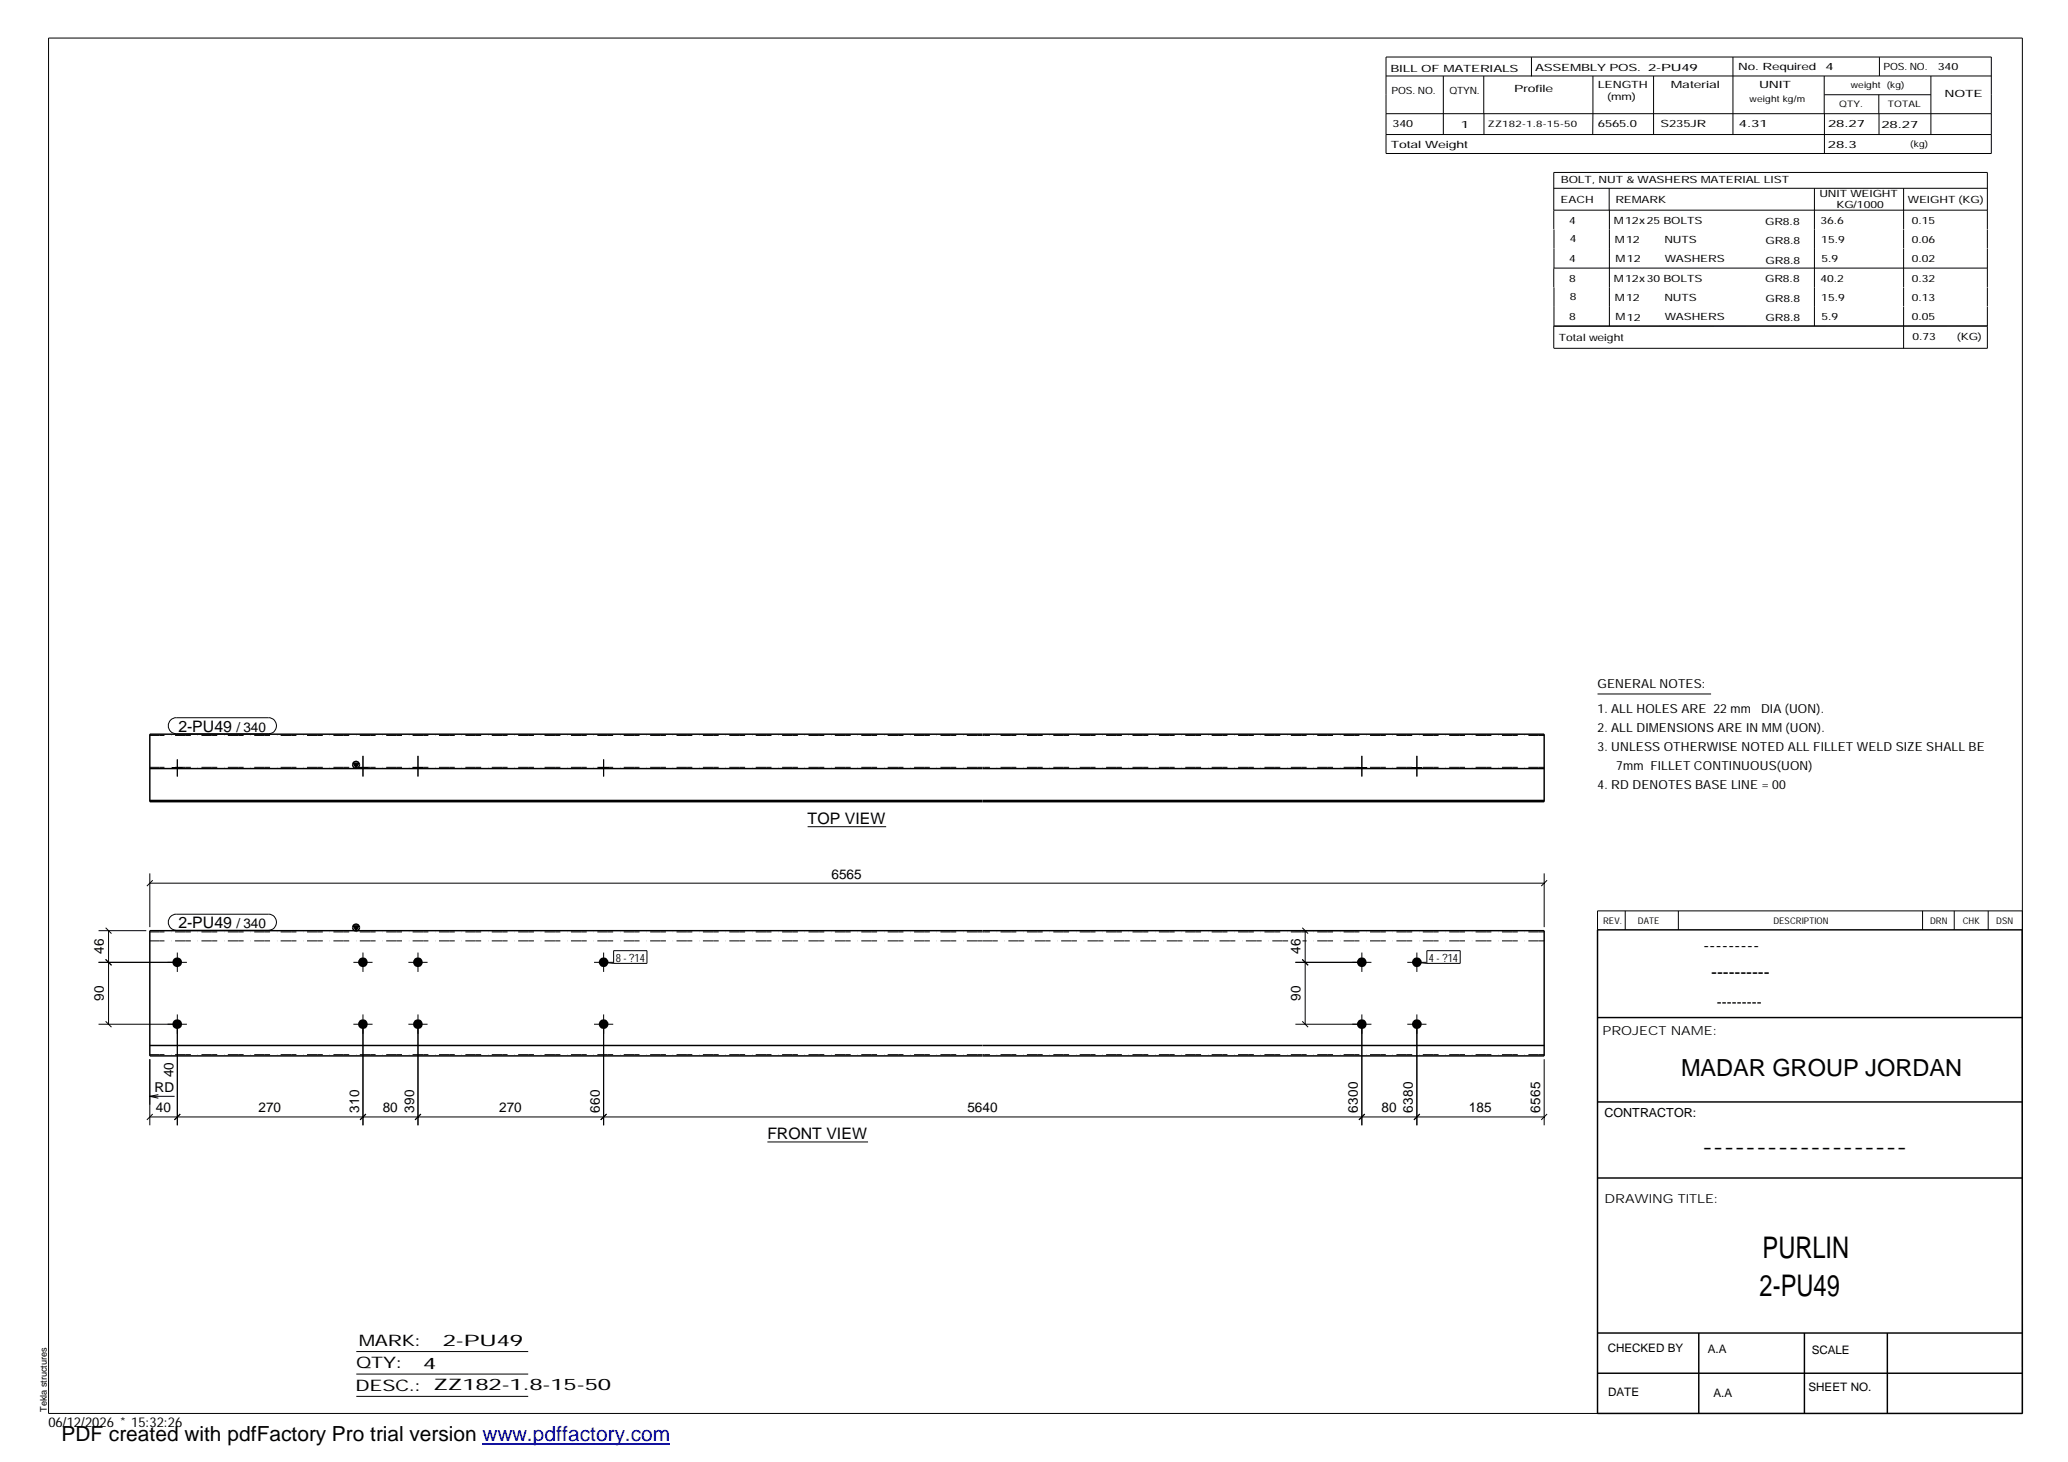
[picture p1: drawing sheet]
<svg xmlns="http://www.w3.org/2000/svg" width="420mm" height="297mm" viewBox="0 0 420 297" stroke-linecap="round" stroke-linejoin="round" font-family="sans-serif">
<g fill="#000">
<path d="M71.8 155.1h1.1l-.6 .9zM71.8 188.1h1.1l-.6 1z"/>
<path d="M35 155.9h2v.3h-2z" fill-rule="evenodd"/>
<path d="M35 155.9h2v.3h-2z" fill-rule="evenodd"/>
<path d="M72.8 155.9h1.9v.3h-1.9z" fill-rule="evenodd"/>
<path d="M72.8 155.9h1.9v.3h-1.9z" fill-rule="evenodd"/>
<path d="M83.9 155.9h2v.3h-2z" fill-rule="evenodd"/>
<path d="M83.9 155.9h2v.3h-2z" fill-rule="evenodd"/>
<path d="M121.7 155.9h1.9v.3h-1.9z" fill-rule="evenodd"/>
<path d="M121.7 155.9h1.9v.3h-1.9z" fill-rule="evenodd"/>
<path d="M275.7 155.9h2v.3h-2z" fill-rule="evenodd"/>
<path d="M275.7 155.9h2v.3h-2z" fill-rule="evenodd"/>
<path d="M286.9 155.9h1.9v.3h-1.9z" fill-rule="evenodd"/>
<path d="M286.9 155.9h1.9v.3h-1.9z" fill-rule="evenodd"/>
<circle cx="36" cy="195.5" r=".98"/>
<circle cx="73.7" cy="195.5" r=".98"/>
<circle cx="84.9" cy="195.5" r=".98"/>
<circle cx="122.6" cy="195.5" r=".98"/>
<circle cx="276.7" cy="195.5" r=".98"/>
<circle cx="287.8" cy="195.5" r=".98"/>
<circle cx="36" cy="208.1" r=".99"/>
<circle cx="73.7" cy="208.1" r=".98"/>
<circle cx="84.9" cy="208.1" r=".98"/>
<circle cx="122.6" cy="208.1" r=".98"/>
<circle cx="276.7" cy="208.1" r=".98"/>
<circle cx="287.9" cy="208.1" r=".98"/>
</g>
<g fill="none" stroke="#000" stroke-width=".2">
<path d="M9.9 7.7h401v279.5h-401zM281.6 11.6h123v19.6h-123zM281.6 15.4h123M293.2 15.4v11.9M301.5 15.4v7.7M311.1 11.6v3.9M323.6 15.4v11.9M336 15.4v11.9M352.1 11.6v15.7M370.6 15.4v7.7M370.7 19.2h21.6M381.7 19.2v3.9"/>
<path d="M381.8 11.6v3.8M392.3 15.4v11.9M281.6 23.1h123M281.6 27.3h123M301.5 23.1v4.2M315.7 38.3h88.1M326.9 38.3v4.4M368.6 38.3v27.9M370.7 23.1v8.1M381.8 23.1v4.2M386.8 38.3v8.3M315.7 42.7h88.1"/>
<path d="M315.7 46.6v-11.6h88.1v11.6M315.7 54.5v3.9M315.7 54.5h88.1M315.7 46.6v7.9M315.7 58.4v7.8M327 42.7v23.5M386.8 46.6v3.9M386.8 50.6v7.7M386.8 58.4v3.9M403.8 46.6v3.9M403.8 50.6v7.7M403.8 58.4v3.9"/>
<path d="M386.8 62.3v8.5M403.8 62.3v8.5h-88.1M403.8 66.2h-88.1v4.5M34.7 146.3l.8-.5h19a1.63 1.63 0 0 1 1.7 1.7 1.63 1.63 0 0 1-1.7 1.6h-18.7a1.63 1.63 0 0 1-1.5-1 1.63 1.63 0 0 1 .4-1.8zM35 155.9v.3M36 154.3v3.5M37 155.9v.3M72.8 155.9v.3M73.7 153.6v4.2M74.7 155.9v.3M83.9 155.9v.3M84.9 153.6v4.2"/>
<path d="M85.9 155.9v.3M121.7 155.9v.3M122.6 154.3v3.5M123.6 155.9v.3M275.7 155.9v.3M276.7 153.6v4.2M277.7 155.9v.3M286.9 155.9v.3M287.9 153.6v4.2M288.8 155.9v.3M324.6 141h23M30.4 179.4h283.3"/>
<path d="M30.4 177.4v11M31 178.8l-1.2 1.2M164.1 168h15.9M313.7 177.4v11M314.3 178.8l-1.2 1.2M20 195.5h18M20 189.1h9.7M21.5 194.9l1.1 1.2M21.5 188.5l1.1 1.2M22.1 189.1v19M34.7 186.2l.8-.5h19a1.63 1.63 0 0 1 1.7 1.7 1.63 1.63 0 0 1-1.7 1.6h-18.7a1.63 1.63 0 0 1-1.5-1 1.63 1.63 0 0 1 .4-1.8zM36 193.5v4"/>
<path d="M71.8 195.5h3.9M73.7 193.5v4M83 195.5h3.9M84.9 193.5v4M120.7 195.5h3.9M122.6 193.5v4M122.6 195.5l2.1 .2M124.7 193.2h6.7v2.5h-6.7zM263.2 195.5h15.4M263.2 189.1h12.8M264.6 194.9l1.2 1.2M264.6 188.5l1.2 1.2"/>
<path d="M265.2 189.1v19M276.7 193.5v4M285.9 195.5h3.9M287.9 193.5v4M287.9 195.5l2 .2M289.9 193.2h6.8v2.5h-6.8zM330.2 185.1v3.8M341 185.1v3.8M390.6 185.1v3.8M397 185.1v3.8M403.9 185.1v3.8M410.9 185.1h-86.3v3.8"/>
<path d="M20 208.1h18M21.5 207.5l1.1 1.2M30.4 215.2v13.4M36 206.1v22.5M71.8 208.1h3.9M73.7 206.1v22.5M83 208.1h3.9M84.9 206.1v22.5M120.7 208.1h3.9M122.6 206.1v22.5M263.2 208.1h15.4M264.6 207.5l1.2 1.2"/>
<path d="M276.7 206.1v22.5M285.9 208.1h3.9M287.9 206.1v22.5M313.7 215.2v13.4M30.4 226.9h283.3M30.4 222.7l1.8 .4M30.4 222.7h5.1M31 226.3l-1.2 1.2M32.2 222.4l-1.8 .3M36.6 226.3l-1.2 1.2M74.3 226.3l-1.1 1.2M85.5 226.3l-1.2 1.2"/>
<path d="M123.2 226.3l-1.2 1.2M155.9 232h20.5M277.3 226.3l-1.2 1.2M288.5 226.3l-1.2 1.2M314.3 226.3l-1.2 1.2M72.4 274.6h34.9M72.4 279.2h34.9M72.4 283.7h34.9"/>
</g>
<g fill="none" stroke="#000" stroke-width=".3">
<path d="M30.4 149.2h283.3v13.7h-283.3zM30.4 156.2h283.3M71.8 155.1h1.1l-.6 .9zM30.4 162.6h283.3M30.4 189.1h283.3v25.4h-283.3zM71.8 188.1h1.1l-.6 1zM324.6 188.9h86.2l.1 98.3h-86.3zM30.4 212.4h283.3M324.6 206.7h86.3M324.6 239.3h86.3M324.6 223.9h86.3M324.6 270.8h86.3"/>
<path d="M324.6 279h86.3M345.1 270.8v16.4M366.6 270.8v16.4M383.5 270.8v16.4"/>
<circle cx="72.3" cy="155.4" r=".7"/>
<circle cx="72.3" cy="188.5" r=".71"/>
</g>
<path d="M199.6 149.4h-169.2M199.6 155.9h-169.2M313.7 149.4h-114M313.7 155.9h-114M199.6 191.2h-169.2M199.6 189.3h-169.2M261.7 191.2h-62M313.7 191.2h-49.1M313.7 189.3h-114M199.6 214.3h-169.2M313.7 214.3h-114" fill="none" stroke="#000" stroke-width=".2" stroke-dasharray="1.1 0 2.1 .7 0 1.4" stroke-linecap="butt"/>
<path d="M98 293.3h38.2" fill="none" stroke="#00f" stroke-width=".3"/>
<g font-size="6.1">
<text x="358.1" y="255.5">PURLIN</text>
<text x="357.5" y="263.3">2-PU49</text>
</g>
<text font-size="4.8" x="341.5" y="218.6">MADAR GROUP JORDAN</text>
<text font-size="4.2" x="12.5" y="292.7">PDF created with pdfFactory Pro trial version www.pdffactory.com</text>
<g font-size="3.6">
<text x="346.1" y="193.2">---------</text>
<text x="347.7" y="198.6">----------</text>
<text x="345.8" y="234.2">-------------------</text>
</g>
<g font-size="3.2">
<text x="36.2" y="148.7">2-PU49</text>
<text x="164.1" y="167.4">TOP VIEW</text>
<text x="36.2" y="188.6">2-PU49</text>
<text x="155.9" y="231.5">FRONT VIEW</text>
<text x="72.9" y="273.5">MARK:</text>
<text x="90" y="273.5">2-PU49</text>
<text x="72.4" y="278">QTY:</text>
<text x="86" y="278.1">4</text>
<text x="72.2" y="282.6">DESC.:</text>
<text x="88.1" y="282.4">ZZ182-1.8-15-50</text>
</g>
<text font-size="3" x="348.8" y="204.5">---------</text>
<g font-size="2.8">
<text x="48" y="148.7">/ 340</text>
<text x="169" y="178.5">6565</text>
<text x="48" y="188.6">/ 340</text>
<text x="21.1" y="193.8" transform="rotate(-90 21.1 193.8)">46</text>
<text x="264.2" y="193.8" transform="rotate(-90 264.2 193.8)">46</text>
<text x="21.1" y="203.4" transform="rotate(-90 21.1 203.4)">90</text>
<text x="264.2" y="203.4" transform="rotate(-90 264.2 203.4)">90</text>
<text x="31.4" y="221.9">RD</text>
<text x="35.2" y="218.9" transform="rotate(-90 35.2 218.9)">40</text>
<text x="31.7" y="226">40</text>
<text x="52.5" y="226">270</text>
<text x="72.9" y="226" transform="rotate(-90 72.9 226)">310</text>
<text x="77.8" y="226">80</text>
<text x="84.1" y="226" transform="rotate(-90 84.1 226)">390</text>
<text x="101.4" y="226">270</text>
<text x="121.8" y="226" transform="rotate(-90 121.8 226)">660</text>
<text x="196.6" y="226">5640</text>
<text x="275.9" y="226" transform="rotate(-90 275.9 226)">6300</text>
<text x="280.7" y="226">80</text>
<text x="287.1" y="226" transform="rotate(-90 287.1 226)">6380</text>
<text x="298.4" y="226">185</text>
<text x="312.9" y="226" transform="rotate(-90 312.9 226)">6565</text>
<text x="9.8" y="290">06/12/2026 * 15:32:26</text>
</g>
<g font-size="2.5">
<text x="324.6" y="139.9">GENERAL NOTES:</text>
<text x="324.6" y="148.7">2. ALL DIMENSIONS ARE IN MM (UON).</text>
<text x="324.6" y="144.9">1. ALL HOLES ARE 22 mm</text>
<text x="357.8" y="144.9">DIA (UON).</text>
<text x="324.6" y="152.5">3. UNLESS OTHERWISE NOTED ALL FILLET WELD SIZE SHALL BE</text>
<text x="324.6" y="160.2">4. RD DENOTES BASE LINE = 00</text>
<text x="328.4" y="156.4">7mm FILLET CONTINUOUS(UON)</text>
<text x="325.6" y="210.3">PROJECT NAME:</text>
<text x="326" y="226.9">CONTRACTOR:</text>
<text x="326" y="244.4">DRAWING TITLE:</text>
</g>
<g font-size="2.4">
<text x="326.7" y="274.7">CHECKED BY</text>
<text x="347" y="275">A.A</text>
<text x="368.1" y="275.1">SCALE</text>
<text x="326.7" y="283.6">DATE</text>
<text x="348.1" y="283.9">A.A</text>
<text x="367.5" y="282.6">SHEET NO.</text>
</g>
<g font-size="2.3">
<text x="125.1" y="195.4">8 - ?14</text>
<text x="290.3" y="195.4">4 - ?14</text>
</g>
<g font-size="2">
<text x="282.5" y="14.6">BILL OF MATERIALS</text>
<text x="311.9" y="14.4">ASSEMBLY POS.</text>
<text x="324.6" y="17.9">LENGTH</text>
<text x="334.9" y="14.4">2-PU49</text>
<text x="339.5" y="17.9">Material</text>
<text x="353.1" y="14.2">No. Required</text>
<text x="357.4" y="17.9">UNIT</text>
<text x="370.9" y="14.2">4</text>
<text x="382.7" y="14.2">POS. NO.</text>
<text x="393.7" y="14.3">340</text>
<text x="282.7" y="19.1">POS. NO.</text>
<text x="294.5" y="19">QTYN.</text>
<text x="307.6" y="18.7">Profile</text>
<text x="326.5" y="20.4">(mm)</text>
<text x="395.1" y="19.6">NOTE</text>
<text x="282.9" y="25.8">340</text>
<text x="296.8" y="26">1</text>
<text x="324.7" y="25.9">6565.0</text>
<text x="337.4" y="25.9">S235JR</text>
<text x="353.3" y="25.9">4.31</text>
<text x="371.4" y="25.9">28.27</text>
<text x="382.3" y="25.9">28.27</text>
<text x="282.6" y="30.1">Total Weight</text>
<text x="371.4" y="30">28.3</text>
<text x="317.1" y="41.3">EACH</text>
<text x="317.1" y="37.2">BOLT, NUT &amp; WASHERS MATERIAL LIST</text>
<text x="328.2" y="41.3">REMARK</text>
<text x="369.7" y="40.1">UNIT WEIGHT</text>
<text x="387.6" y="41.2">WEIGHT (KG)</text>
<text x="318.8" y="45.4">4</text>
<text x="327.9" y="45.6">M12x25 BOLTS</text>
<text x="358.6" y="45.6">GR8.8</text>
<text x="369.9" y="45.5">36.6</text>
<text x="373.1" y="42.2">KG/1000</text>
<text x="388.4" y="45.5">0.15</text>
<text x="318.8" y="53.3">4</text>
<text x="318.9" y="49.2">4</text>
<text x="328.1" y="49.3">M12</text>
<text x="328.3" y="53.3">M12</text>
<text x="338.2" y="49.4">NUTS</text>
<text x="338.2" y="53.3">WASHERS</text>
<text x="358.7" y="49.6">GR8.8</text>
<text x="358.7" y="53.5">GR8.8</text>
<text x="370" y="49.3">15.9</text>
<text x="370.1" y="53.2">5.9</text>
<text x="388.4" y="49.4">0.06</text>
<text x="388.4" y="53.3">0.02</text>
<text x="318.8" y="57.2">8</text>
<text x="327.9" y="57.3">M12x30 BOLTS</text>
<text x="358.6" y="57.4">GR8.8</text>
<text x="369.9" y="57.3">40.2</text>
<text x="388.4" y="57.2">0.32</text>
<text x="318.8" y="65.1">8</text>
<text x="318.9" y="61">8</text>
<text x="328.1" y="61.2">M12</text>
<text x="328.3" y="65.1">M12</text>
<text x="338.2" y="61.2">NUTS</text>
<text x="338.2" y="65.1">WASHERS</text>
<text x="358.7" y="61.4">GR8.8</text>
<text x="358.7" y="65.3">GR8.8</text>
<text x="370" y="61.1">15.9</text>
<text x="370.1" y="65">5.9</text>
<text x="388.4" y="61.2">0.13</text>
<text x="388.4" y="65.1">0.05</text>
<text x="316.7" y="69.3">Total weight</text>
<text x="388.6" y="69.1">0.73</text>
<text x="397.6" y="69">(KG)</text>
</g>
<g font-size="1.9">
<text x="325.7" y="187.8">REV.</text>
<text x="332.8" y="187.6">DATE</text>
<text x="360.3" y="187.7">DESCRIPTION</text>
<text x="392.1" y="187.6">DRN</text>
<text x="398.8" y="187.6">CHK</text>
<text x="405.6" y="187.7">DSN</text>
<text x="9.5" y="286.8" transform="rotate(-90 9.5 286.8)">Tekla structures</text>
</g>
<g font-size="1.8">
<text x="376" y="17.9">weight (kg)</text>
<text x="355.5" y="20.7">weight kg/m</text>
<text x="373.6" y="21.7">QTY.</text>
<text x="383.5" y="21.8">TOTAL</text>
<text x="302.3" y="25.9">ZZ182-1.8-15-50</text>
<text x="388.1" y="29.8">(kg)</text>
</g>
</svg>
